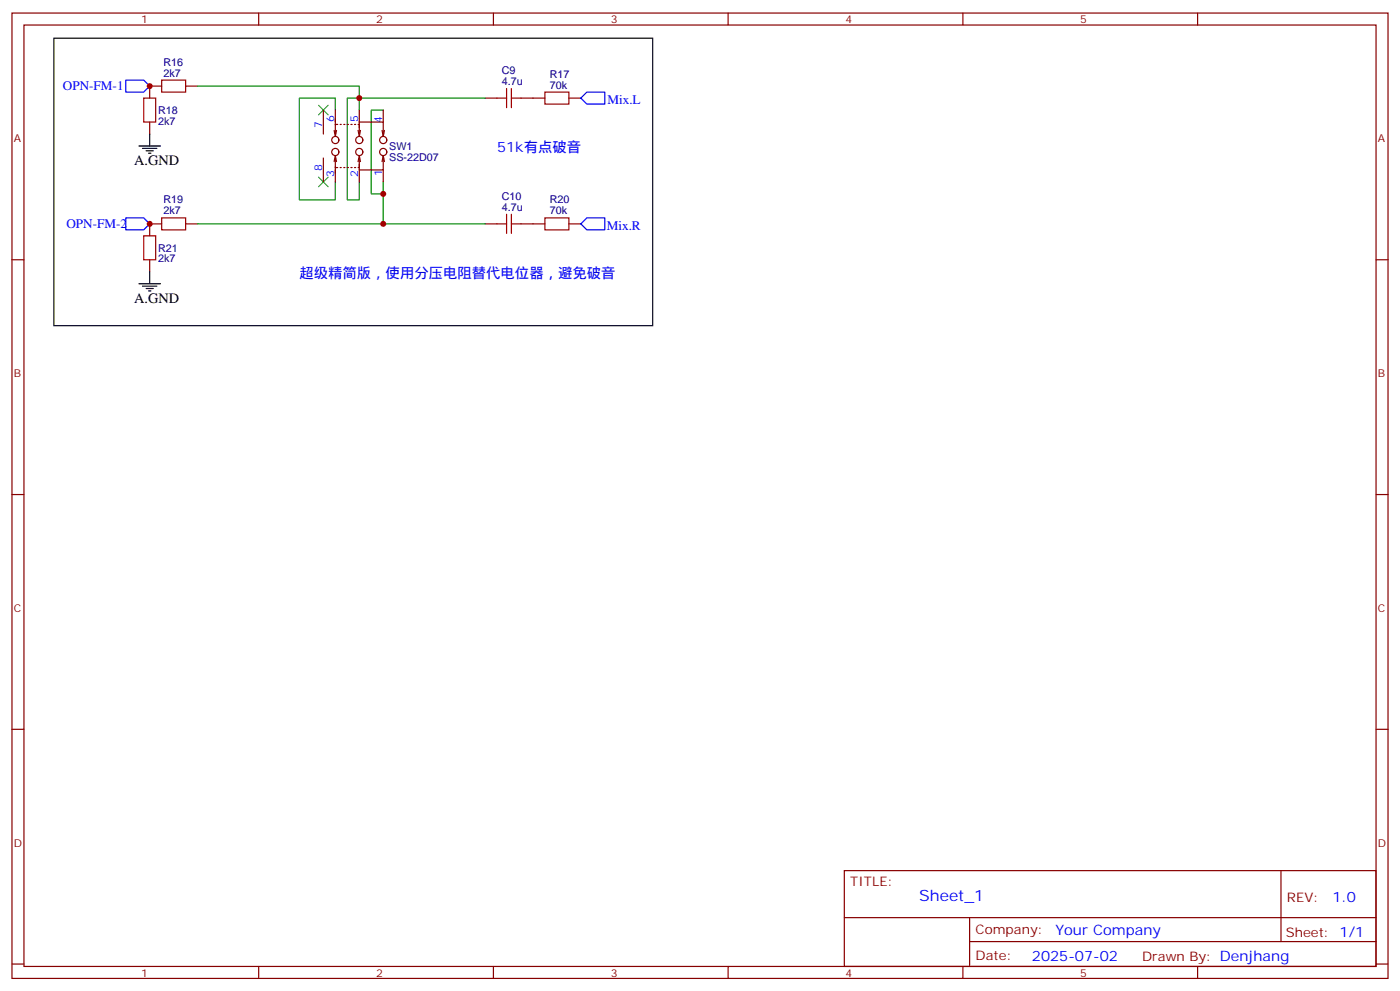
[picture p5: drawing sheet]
<svg xmlns="http://www.w3.org/2000/svg" width="412mm" height="292mm" viewBox="0 0 412 292" stroke-linecap="round" stroke-linejoin="round" font-family="sans-serif">
<g fill="none" stroke="#870000" stroke-width=".35">
<path d="M3.5 3.8h405.4v284.4h-405.4zM7.1 7.4h398.2v277.3h-398.2zM76.2 3.8v3.6M145.3 3.8v3.6M214.5 3.8v3.6M283.6 3.8v3.6M352.8 3.8v3.6M44.1 35.9v3.6M47.6 25.4h-3.5v3.5M54.7 25.4h3.5M95.2 32.4v7.1M98.4 38.4l.4 1.8 .3-1.8"/>
<path d="M98.8 32.4v4.4M99.5 36.7h-.7v2.8M100.2 36.7h.3M101.2 36.7h.4M102.3 36.7h.4M103.4 36.7h.3M104.4 36.7h.4M105.5 36.7h.3v2.8M105.5 38.4l.3 1.8 .4-1.8M105.8 35.9h7.1v4.3M105.8 32.4v5.3M112.5 38.4l.4 1.8"/>
<path d="M112.9 32.4v3.5M113.2 38.4l-.3 1.8M142.9 28.9h3.5M153.5 28.9h7M167.6 28.9h3.5M95.2 46.5v7.1M98.4 47.6l.4-1.8 .3 1.8M98.8 46.5v2.9h.7M98.8 49.2v4.4M100.2 49.4h.3M101.2 49.4h.4M102.3 49.4h.4"/>
<path d="M103.4 49.4h.3M104.4 49.4h.4M105.5 47.6l.3-1.8 .4 1.8M105.8 46.5v2.9h-.3M105.8 48.3v5.3M112.9 45.8v4.3h-7.1M112.9 45.8l.3 1.8M112.9 45.8l-.4 1.8M112.9 50.1v3.5M3.5 76.5h3.6M44.1 76.5v3.5M47.6 65.9h-3.5v3.6"/>
<path d="M54.7 65.9h3.5M142.9 65.9h3.5M153.5 65.9h7M167.6 65.9h3.5M405.3 76.5h3.6M3.5 145.7h3.6M405.3 145.7h3.6M3.5 214.8h3.6M405.3 214.8h3.6M248.7 256.4h156.6v28.3h-156.6zM377.3 256.5v20.8M248.7 270.3h156.5"/>
<path d="M285.6 277.3h119.6M285.6 270.3v14.1M3.5 284h3.6M76.2 284.7v3.5M145.3 284.7v3.5M214.5 284.7v3.5M283.6 284.7v3.5M352.8 284.7v3.5M405.3 284h3.6"/>
<circle cx="98.8" cy="41.2" r="1.06"/>
<circle cx="98.8" cy="44.8" r="1.06"/>
<circle cx="105.8" cy="44.8" r="1.06"/>
<circle cx="105.8" cy="41.2" r="1.06"/>
<circle cx="112.9" cy="41.2" r="1.06"/>
<circle cx="112.9" cy="44.8" r="1.06"/>
</g>
<g fill="none" stroke="#a10000" stroke-width=".35">
<path d="M42.3 28.9h3.6v7h-3.6zM47.6 23.6h7.1v3.5h-7.1zM146.4 28.9h2.8M149.2 26.1v5.6M150.6 28.9h2.9M150.6 26.1v5.6M160.5 27.1h7.1v3.6h-7.1zM42.3 69.5h3.6v7h-3.6zM47.6 64.2h7.1v3.5h-7.1zM146.4 65.9h2.8M149.2 63.1v5.7M150.6 63.1v5.7"/>
<path d="M150.6 65.9h2.9M160.5 64.2h7.1v3.5h-7.1z"/>
</g>
<path d="M37 23.6h5.3l1.8 1.8-1.8 1.7h-5.3zM171.1 28.9l1.8-1.8h5.3v3.6h-5.3zM37 64.2h5.3l1.8 1.7-1.8 1.8h-5.3zM172.9 64.2h5.3v3.5h-5.3l-1.8-1.8z" fill="none" stroke="#00f" stroke-width=".35"/>
<path d="M44.1 39.5v3.5M40.9 43h6.4M42 43.7h4.2M43 44.4h2.2M43.7 45.1h.7M40.9 83.6h6.4M42 84.3h4.2M43 85h2.2M43.7 85.7h.7M44.1 80v3.6" fill="none" stroke="#000" stroke-width=".35"/>
<path d="M93.8 31l2.9 2.8M96.7 31l-2.9 2.8M93.8 52.2l2.9 2.8M96.7 52.2l-2.9 2.8" fill="none" stroke="#3c3" stroke-width=".35"/>
<path d="M58.2 25.4h47.6v7M98.8 32.4v-3.5h-10.6v30h10.6v-5.3M112.9 32.4h-3.5v24.7h3.5M142.9 28.9h-40.6v30h3.5v-5.3M112.9 53.6v12.3h30M58.2 65.9h54.7" fill="none" stroke="#008700" stroke-width=".35"/>
<g fill="#c00">
<circle cx="44.1" cy="25.4" r=".88"/>
<circle cx="44.1" cy="65.9" r=".88"/>
<circle cx="112.9" cy="57.1" r=".88"/>
<circle cx="105.8" cy="28.9" r=".88"/>
<circle cx="112.9" cy="65.9" r=".88"/>
</g>
<path d="M15.9 11.3h176.4v84.6h-176.4z" fill="none" stroke="#000" stroke-width=".35"/>
<text font-size="4.6" fill="#00f" x="270.8" y="265.5">Sheet_1</text>
<g font-size="4.2" fill="#00f">
<text x="146.4" y="44.8">51k有点破音</text>
<text x="88.2" y="81.8">超级精简版，使用分压电阻替代电位器，避免破音</text>
<text x="392.5" y="265.7">1.0</text>
<text x="310.9" y="275.3">Your Company</text>
<text x="304" y="283.1">2025-07-02</text>
</g>
<g font-size="4.2">
<text x="39.5" y="48.6">A.GND</text>
<text x="39.5" y="89.2">A.GND</text>
</g>
<g font-size="3.9" fill="#00f">
<text x="18.5" y="26.6">OPN-FM-1</text>
<text x="178.9" y="30.7">Mix.L</text>
<text x="19.5" y="67.2">OPN-FM-2</text>
<text x="178.7" y="67.7">Mix.R</text>
</g>
<g font-size="3.9" fill="#800">
<text x="250.5" y="261">TITLE:</text>
<text x="379.1" y="265.7">REV:</text>
<text x="287.4" y="275.2">Company:</text>
<text x="378.7" y="275.8">Sheet: 1/1</text>
<text x="287.4" y="282.9">Date:</text>
<text x="336.4" y="283">Drawn By: Denjhang</text>
</g>
<g font-size="3.2" fill="#800">
<text x="41.6" y="6.8">1</text>
<text x="110.8" y="6.8">2</text>
<text x="179.9" y="6.8">3</text>
<text x="249.1" y="6.8">4</text>
<text x="318.2" y="6.8">5</text>
<text x="4.1" y="41.9">A</text>
<text x="405.9" y="41.9">A</text>
<text x="4.1" y="111.1">B</text>
<text x="405.9" y="111.1">B</text>
<text x="4.1" y="180.2">C</text>
<text x="405.9" y="180.2">C</text>
<text x="4.1" y="249.4">D</text>
<text x="405.9" y="249.4">D</text>
<text x="41.6" y="287.7">1</text>
<text x="110.8" y="287.7">2</text>
<text x="179.9" y="287.7">3</text>
<text x="249.1" y="287.7">4</text>
<text x="318.2" y="287.7">5</text>
</g>
<g font-size="3.2" fill="#000080">
<text x="48.1" y="22.5">2k7</text>
<text x="48.1" y="19.4">R16</text>
<text x="147.8" y="21.9">C9</text>
<text x="161.9" y="22.8">R17</text>
<text x="147.8" y="25">4.7u</text>
<text x="161.9" y="26.1">70k</text>
<text x="46.6" y="33.6">R18</text>
<text x="46.6" y="36.7">2k7</text>
<text x="114.7" y="47.3">SS-22D07</text>
<text x="114.7" y="44.1">SW1</text>
<text x="48.1" y="59.9">R19</text>
<text x="147.8" y="58.9">C10</text>
<text x="161.9" y="59.9">R20</text>
<text x="48.1" y="63.1">2k7</text>
<text x="147.8" y="62.1">4.7u</text>
<text x="161.9" y="63.1">70k</text>
<text x="46.6" y="77.3">2k7</text>
<text x="46.6" y="74.1">R21</text>
</g>
<g font-size="3.2" fill="#00f">
<text x="98.4" y="35.9" transform="rotate(-90 98.4 35.9)">6</text>
<text x="105.5" y="35.9" transform="rotate(-90 105.5 35.9)">5</text>
<text x="94.9" y="37.7" transform="rotate(-90 94.9 37.7)">7</text>
<text x="112.5" y="36.3" transform="rotate(-90 112.5 36.3)">4</text>
<text x="94.9" y="50.3" transform="rotate(-90 94.9 50.3)">8</text>
<text x="98.4" y="52.1" transform="rotate(-90 98.4 52.1)">3</text>
<text x="105.5" y="52.1" transform="rotate(-90 105.5 52.1)">2</text>
<text x="112.5" y="51.7" transform="rotate(-90 112.5 51.7)">1</text>
</g>
</svg>
